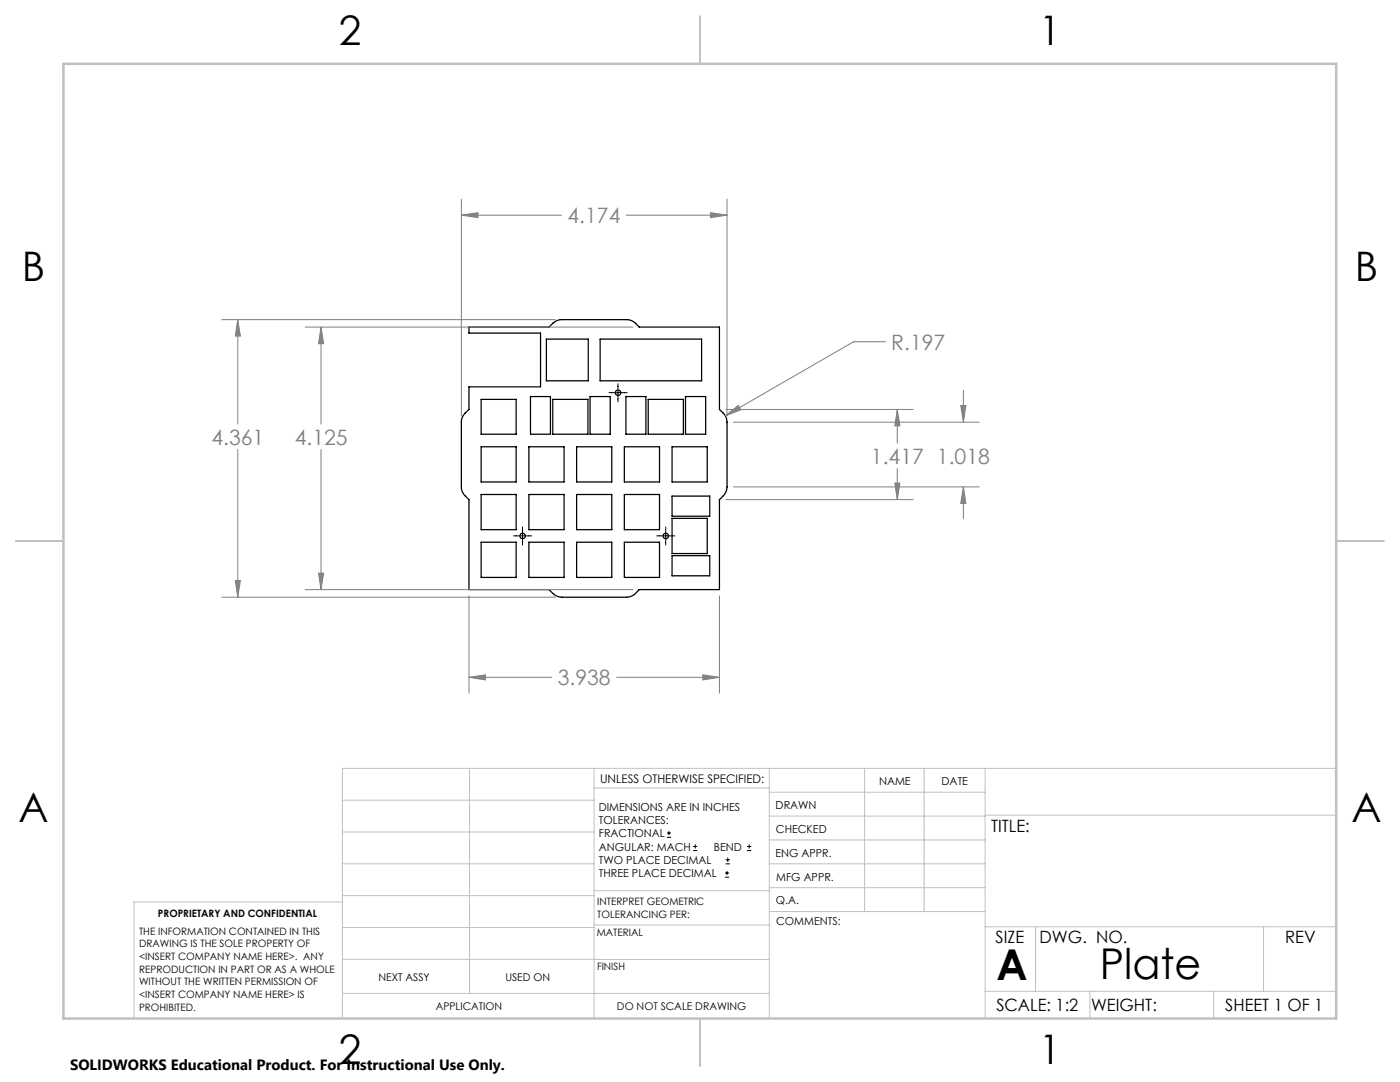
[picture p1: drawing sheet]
<svg xmlns="http://www.w3.org/2000/svg" width="279mm" height="216mm" viewBox="0 0 279 216" stroke-linecap="round" stroke-linejoin="round" font-family="sans-serif">
<g fill="none" stroke="#000" stroke-width=".25">
<path d="M93.6 65.3h16l.7-.8a2.47 2.47 0 0 1 1.8-.7h13a2.47 2.47 0 0 1 1.7 .7l.8 .8h16v16.4l.8 .7a2.71 2.71 0 0 1 .7 1.8v13a2.72 2.72 0 0 1-.7 1.7l-.8 .8v18h-16l-.8 .7a2.72 2.72 0 0 1-1.7 .8h-13a2.72 2.72 0 0 1-1.8-.8l-.7-.7h-16v-18l-.8-.8a2.32 2.32 0 0 1-.7-1.7v-13a2.33 2.33 0 0 1 .7-1.8l.8-.7v-4.5h14.3v-10.7h-14.3zM96 79.7h7v6.9h-7zM105.9 79.1h4v7.5h-4zM109 67.7h8.4v8.3h-8.4zM110.3 79.7h7v6.9h-7zM117.8 79.1h4v7.5h-4zM119.8 67.7h20.2v8.3h-20.2zM124.9 79.1h4v7.5h-4zM129.4 79.7h7v6.9h-7zM136.8 79.1h4v7.5h-4zM96 89.1h7v7.1h-7zM96 98.7h7v7h-7z"/>
<path d="M105.6 89.1h7v7.1h-7zM105.6 98.7h7v7h-7zM115.1 89.1h7v7.1h-7zM115.1 98.7h7v7h-7zM124.6 89.1h7v7.1h-7zM124.6 98.7h7v7h-7zM134.1 89.1h7v7.1h-7zM134.1 99h7.5v4h-7.5zM96 108.2h7v7h-7zM105.6 108.2h7v7h-7zM115.1 108.2h7v7h-7zM124.6 108.2h7v7h-7z"/>
<path d="M134.1 103.4h7v7.1h-7zM134.1 110.9h7.5v4h-7.5z"/>
<circle cx="123.4" cy="78.4" r=".55"/>
<circle cx="104.3" cy="107" r=".55"/>
<circle cx="132.9" cy="107" r=".55"/>
</g>
<g fill="none" stroke="#000" stroke-width=".2">
<path d="M121.5 78.4h3.7M123.3 76.6v3.6M102.5 106.9h3.6M104.3 105.1v3.7M131.1 106.9h3.6M132.9 105.1v3.7M133.1 167.1h.8M133.1 166.2h.8M133.5 165.8v.9M138.3 169.7h.8M138.3 168.9h.8M138.7 168.5v.8"/>
<path d="M144.7 175h.8M144.7 174.2h.8M144.8 172.4h.9M144.8 171.6h.9M145.1 173.8v.8M145.2 171.1v.9M149.1 169.7h.8M149.1 168.9h.8M149.5 168.5v.8"/>
</g>
<g fill="none" stroke="#808080" stroke-width=".2">
<path d="M92.1 39.8v43.2M145.1 39.8v43.2M92.1 42.9l3.3-.5v1zM92.1 42.9h20M125 42.9h20.1M141.8 42.4l3.3 .5-3.3 .5zM44.3 63.8h66.5M47.4 63.8l.6 3.3h-1zM47.4 63.8v20.8M60.9 65.3h65.4M64.1 65.3l.5 3.3h-1zM64.1 65.3v19.3"/>
<path d="M176.7 68.2h-6.3l-25.7 14.8M192.3 77.9v6.3M47.4 89.7v29.5M64.1 89.7v28M144.7 83l2.7-2.1 .4 .9zM144.9 81.7h37.3M144.9 99.7h37.3M146.4 97.2h49M146.4 84.2h49M178.6 96.4h1l-.5 3.3zM179.1 81.7l.5 3.3h-1zM179.1 81.7v6.7"/>
<path d="M179.1 93.5v6.2M191.7 80.9h1.1l-.5 3.3zM192.3 97.2l.5 3.3h-1.1zM192.3 97.2v6.3M44.3 119.2h66.5M47 115.9h1l-.6 3.3zM60.9 117.7h65.4M63.6 114.4h1l-.5 3.3zM93.6 118.9v19.4M143.6 118.9v19.4M93.6 135.1l3.3-.4v1zM93.6 135.1h16.5"/>
<path d="M123 135.1h20.6M140.3 134.7l3.3 .4-3.3 .6z"/>
</g>
<g fill="none" stroke="#c0c0c0" stroke-width=".2">
<path d="M68.3 159.7h50.3M93.7 153.3v44.9M118.6 153.3v49.9M118.6 157.2h34.9M153.5 153.3v49.9M153.5 158.1h43.1M172.5 153.3v28.6M184.4 153.3v28.6M196.6 153.3v49.9M266.7 153.3h-198.4v49.9M68.3 178.7h50.3M68.3 172.4h50.3"/>
<path d="M68.3 166h50.3M68.3 180h-41.6v23.2M118.6 177.7h35M153.5 167.6h43.1M153.5 162.8h43.1M153.5 172.4h43.1M153.5 177.1h43.1M196.6 162.7h70.1M68.3 198.2h85.2M68.3 191.4l85.2 .1M68.3 185.1h50.3M118.6 184.6h35"/>
<path d="M153.6 181.9h43M196.6 197.8h70.1M196.6 184.9h70.1M206.7 184.9v12.9M217.5 197.8v5.4M242.2 197.8v5.4M252.2 184.9v12.9"/>
</g>
<path d="M139.7 3.2v9.5M3.1 107.9h9.6M266.7 107.9h9.5M139.7 203.2v9.6" fill="none" stroke="#c0c0c0" stroke-width=".25"/>
<path d="M12.7 12.7h254v190.5h-254z" fill="none" stroke="#c0c0c0" stroke-width=".5"/>
<path d="M140.3 134.7l3.3 .4-3.3 .6zM93.6 135.1l3.3-.4v1zM64.1 65.3l.5 3.3h-1zM63.6 114.4h1l-.5 3.3zM179.1 81.7l.5 3.3h-1zM178.6 96.4h1l-.5 3.3zM192.3 97.2l.5 3.3h-1.1zM191.7 80.9h1.1l-.5 3.3zM144.7 83l3.1-1.2-.4-.9zM141.8 42.4l3.3 .5-3.3 .5zM92.1 42.9l3.3-.5v1zM47.4 63.8l.6 3.3h-1zM47 115.9h1l-.6 3.3z" fill="#808080"/>
<g font-size="8.5">
<text x="198.9" y="195.5">A</text>
<text x="219.5" y="195.4">Plate</text>
</g>
<g font-size="8.1">
<text x="67.6" y="8.9">2</text>
<text x="207.3" y="8.9">1</text>
<text x="4.4" y="56.1">B</text>
<text x="270.4" y="56.1">B</text>
<text x="3.7" y="164.1">A</text>
<text x="269.7" y="164.1">A</text>
<text x="67.6" y="212.4">2</text>
<text x="207.3" y="212.4">1</text>
</g>
<g font-size="4.2" fill="#808080">
<text x="113.3" y="44.5">4.174</text>
<text x="177.9" y="69.8">R.197</text>
<text x="42.2" y="88.7">4.361</text>
<text x="58.8" y="88.7">4.125</text>
<text x="173.8" y="92.5">1.417 1.018</text>
<text x="111.3" y="136.7">3.938</text>
</g>
<g font-size="3.4">
<text x="197.8" y="166">TITLE:</text>
<text x="198.7" y="188.1">SIZE</text>
<text x="207.5" y="188.1">DWG. NO.</text>
<text x="256.5" y="188.2">REV</text>
<text x="198.8" y="201.7">SCALE: 1:2</text>
<text x="217.7" y="201.8">WEIGHT:</text>
<text x="244.5" y="201.7">SHEET 1 OF 1</text>
</g>
<text font-size="3" x="14" y="213.5">SOLIDWORKS Educational Product. For Instructional Use Only.</text>
<text font-size="2.4" x="119.8" y="156.2">UNLESS OTHERWISE SPECIFIED:</text>
<g font-size="2.2">
<text x="119.5" y="161.8">DIMENSIONS ARE IN INCHES</text>
<text x="154.8" y="161.4">DRAWN</text>
<text x="175.4" y="156.6">NAME</text>
<text x="187.9" y="156.7">DATE</text>
<text x="119.5" y="164.4">TOLERANCES:</text>
<text x="119.5" y="167.1">FRACTIONAL</text>
<text x="154.9" y="166.3">CHECKED</text>
<text x="119.5" y="169.7">ANGULAR: MACH</text>
<text x="119.5" y="172.4">TWO PLACE DECIMAL</text>
<text x="142.5" y="169.7">BEND</text>
<text x="154.8" y="170.9">ENG APPR.</text>
<text x="119.5" y="175">THREE PLACE DECIMAL</text>
<text x="154.9" y="175.7">MFG APPR.</text>
<text x="154.9" y="180.4">Q.A.</text>
<text x="154.9" y="184.6">COMMENTS:</text>
</g>
<g font-size="2.1">
<text x="75.5" y="195.7">NEXT ASSY</text>
<text x="100.9" y="195.7">USED ON</text>
<text x="86.9" y="201.5">APPLICATION</text>
<text x="123.1" y="201.6">DO NOT SCALE DRAWING</text>
</g>
<g font-size="2">
<text x="31.5" y="182.9">PROPRIETARY AND CONFIDENTIAL</text>
<text x="119.2" y="180.6">INTERPRET GEOMETRIC</text>
<text x="119.2" y="183.1">TOLERANCING PER:</text>
<text x="27.8" y="186.5">THE INFORMATION CONTAINED IN THIS</text>
<text x="27.8" y="189">DRAWING IS THE SOLE PROPERTY OF</text>
<text x="27.8" y="191.6">&lt;INSERT COMPANY NAME HERE&gt;. ANY</text>
<text x="119.1" y="186.7">MATERIAL</text>
<text x="27.8" y="194.1">REPRODUCTION IN PART OR AS A WHOLE</text>
<text x="27.8" y="196.6">WITHOUT THE WRITTEN PERMISSION OF</text>
<text x="119.1" y="193.5">FINISH</text>
<text x="27.8" y="199.1">&lt;INSERT COMPANY NAME HERE&gt; IS</text>
<text x="27.8" y="201.7">PROHIBITED.</text>
</g>
</svg>
